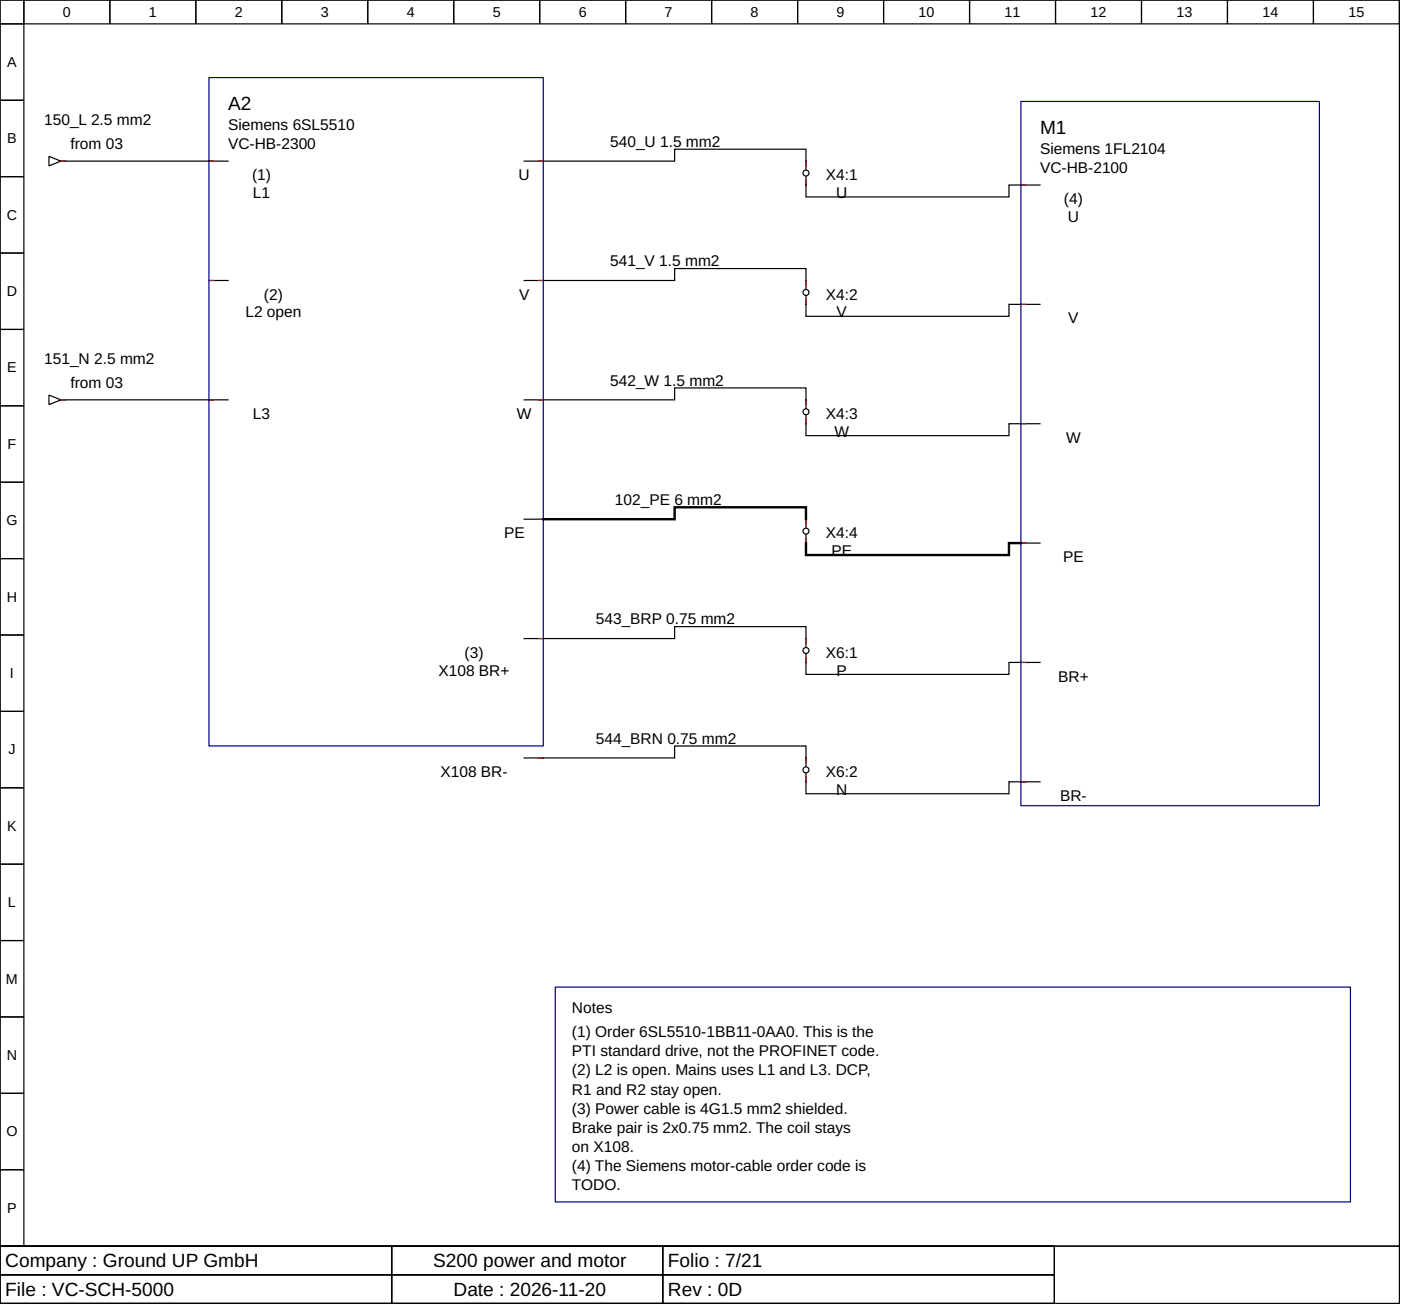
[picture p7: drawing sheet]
<svg xmlns="http://www.w3.org/2000/svg" width="310mm" height="289mm" viewBox="0 0 310 289" stroke-linecap="round" stroke-linejoin="round" font-family="sans-serif">
<g fill="none" stroke="#000" stroke-width=".26">
<path d="M0 0h310.1v276.2h-310.1zM0 0h5.3v5.3h-5.3zM0 5.3h5.3v16.9h-5.3zM5.3 0h19v5.3h-19zM24.3 0h19.1v5.3h-19.1zM43.4 0h19v5.3h-19zM62.4 0h19.1v5.3h-19.1zM81.5 0h19v5.3h-19zM100.5 0h19.1v5.3h-19.1zM119.6 0h19v5.3h-19zM138.6 0h19.1v5.3h-19.1zM157.7 0h19v5.3h-19z"/>
<path d="M176.7 0h19.1v5.3h-19.1zM195.8 0h19v5.3h-19zM214.8 0h19.1v5.3h-19.1zM233.9 0h19v5.3h-19zM252.9 0h19.1v5.3h-19.1zM272 0h19v5.3h-19zM291 0h19.1v5.3h-19.1zM0 22.2h5.3v17h-5.3zM0 39.2h5.3v16.9h-5.3zM10.8 34.7l2.7 1-2.7 1.1zM13.5 35.7h.8M14.6 35.7h35.9"/>
<path d="M116.2 35.7h33.3v-2.6h29.1v4.5M178.6 39.2v4.5h45v-2.7h6.9M0 56.1h5.3v16.9h-5.3zM0 73h5.3v17h-5.3zM46.3 62.2h4.2M116.2 62.2h33.3v-2.7h29.1v4.5M178.6 65.6v4.5h45v-2.6h6.9M0 90h5.3v16.9h-5.3zM10.8 87.6l2.7 1-2.7 1.1zM13.5 88.6h.8M14.6 88.6h35.9M116.2 88.6h33.3v-2.6h29.1v4.5"/>
<path d="M178.6 92.1v4.5h45v-2.7h6.9M0 106.9h5.3v16.9h-5.3zM116.2 115.1h4.2M178.6 115.1v1.8M178.6 118.5v1.9M0 123.8h5.3v17h-5.3zM226.2 120.4h4.3M0 140.8h5.3v16.9h-5.3zM0 157.7h5.3v16.9h-5.3zM116.2 141.6h33.3v-2.7h29.1v4.5M178.6 145v4.5h45v-2.7h6.9M0 174.6h5.3v17h-5.3z"/>
<path d="M116.2 168h33.3v-2.6h29.1v4.5M178.6 171.4v4.5h45v-2.6h6.9M0 191.6h5.3v16.9h-5.3zM0 208.5h5.3v16.9h-5.3zM0 225.4h5.3v17h-5.3zM0 242.4h5.3v16.9h-5.3zM0 259.3h5.3v16.9h-5.3zM0 276.2h310.1v12.7h-310.1zM0 276.2h86.8v6.4h-86.8zM86.8 276.2h60v6.4h-60zM146.8 276.2h86.8v6.4h-86.8zM0 282.6h86.8v6.3h-86.8z"/>
<path d="M86.8 282.6h60v6.3h-60zM146.8 282.6h86.8v6.3h-86.8z"/>
<circle cx="178.6" cy="38.4" r=".66"/>
<circle cx="178.6" cy="64.8" r=".66"/>
<circle cx="178.6" cy="91.3" r=".66"/>
<circle cx="178.6" cy="117.7" r=".66"/>
<circle cx="178.6" cy="144.2" r=".66"/>
<circle cx="178.6" cy="170.7" r=".66"/>
</g>
<path d="M46.3 17.2h74.1v148.2h-74.1zM226.2 22.5h66.2v156.1h-66.2zM123 218.8h176.2v47.6h-176.2z" fill="none" stroke="#000080" stroke-width=".26"/>
<g fill="none" stroke="#f00" stroke-width=".26">
<path d="M13.5 35.7h1.1M46.3 35.7h1.1M119.3 35.7h1.1M178.6 35.7v1.1M178.6 40v1M226.2 41h1.1M46.3 62.2h1.1M119.3 62.2h1.1M178.6 62.2v1M178.6 66.4v1.1M226.2 67.5h1.1M13.5 88.6h1.1"/>
<path d="M46.3 88.6h1.1M119.3 88.6h1.1M178.6 88.6v1.1M178.6 92.9v1M226.2 93.9h1.1M119.3 115.1h1.1M178.6 115.1v1.1M178.6 119.3v1.1M226.2 120.4h1.1M119.3 141.6h1.1M178.6 141.6v1M178.6 145.8v1"/>
<path d="M226.2 146.8h1.1M119.3 168h1.1M178.6 168v1.1M178.6 172.2v1.1M226.2 173.3h1.1"/>
</g>
<g fill="none" stroke="#00f" stroke-width=".26">
<path d="M14.6 35.7h.1M46.3 35.7h.1M120.4 35.7h.1M178.6 35.7h.1M178.6 41h.1M226.2 41h.1M46.3 62.2h.1M120.4 62.2h.1M178.6 62.2h.1M178.6 67.5h.1M226.2 67.5h.1M14.6 88.6h.1"/>
<path d="M46.3 88.6h.1M120.4 88.6h.1M178.6 88.6h.1M178.6 93.9h.1M226.2 93.9h.1M120.4 115.1h.1M178.6 115.1h.1M178.6 120.4h.1M226.2 120.4h.1M120.4 141.6h.1M178.6 141.6h.1M178.6 146.8h.1"/>
<path d="M226.2 146.8h.1M120.4 168h.1M178.6 168h.1M178.6 173.3h.1M226.2 173.3h.1"/>
</g>
<path d="M120.4 115.1h29.1v-2.7h29.1v2.7M178.6 120.4v2.6h45v-2.6h2.6" fill="none" stroke="#000" stroke-width=".53"/>
<g font-size="4.2">
<text x="50.5" y="24.3">A2</text>
<text x="230.5" y="29.6">M1</text>
<text x="1.2" y="280.9">Company : Ground UP GmbH</text>
<text x="96" y="280.9">S200 power and motor</text>
<text x="148" y="280.9">Folio : 7/21</text>
<text x="1.2" y="287.2">File : VC-SCH-5000</text>
<text x="100.5" y="287.2">Date : 2026-11-20</text>
<text x="148" y="287.2">Rev : 0D</text>
</g>
<g font-size="3.4">
<text x="9.8" y="27.8">150_L 2.5 mm2</text>
<text x="50.5" y="28.8">Siemens 6SL5510</text>
<text x="15.6" y="33.1">from 03</text>
<text x="50.5" y="33.1">VC-HB-2300</text>
<text x="135.2" y="32.5">540_U 1.5 mm2</text>
<text x="230.5" y="34.1">Siemens 1FL2104</text>
<text x="55.8" y="40">(1)</text>
<text x="114.9" y="40">U</text>
<text x="183" y="40">X4:1</text>
<text x="230.5" y="38.4">VC-HB-2100</text>
<text x="56" y="43.9">L1</text>
<text x="185.3" y="43.9">U</text>
<text x="235.8" y="45.2">(4)</text>
<text x="236.6" y="49.2">U</text>
<text x="135.2" y="59">541_V 1.5 mm2</text>
<text x="54.4" y="70.4">L2 open</text>
<text x="58.5" y="66.4">(2)</text>
<text x="115" y="66.4">V</text>
<text x="183" y="66.4">X4:2</text>
<text x="185.4" y="70.4">V</text>
<text x="236.7" y="71.7">V</text>
<text x="9.8" y="80.7">151_N 2.5 mm2</text>
<text x="15.6" y="86">from 03</text>
<text x="135.2" y="85.5">542_W 1.5 mm2</text>
<text x="56" y="92.9">L3</text>
<text x="114.5" y="92.9">W</text>
<text x="183" y="92.9">X4:3</text>
<text x="184.9" y="96.8">W</text>
<text x="236.2" y="98.2">W</text>
<text x="136.3" y="111.9">102_PE 6 mm2</text>
<text x="111.7" y="119.3">PE</text>
<text x="183" y="119.3">X4:4</text>
<text x="184.2" y="123.3">PE</text>
<text x="235.6" y="124.6">PE</text>
<text x="132" y="138.4">543_BRP 0.75 mm2</text>
<text x="97.2" y="149.8">X108 BR+</text>
<text x="102.9" y="145.8">(3)</text>
<text x="183" y="145.8">X6:1</text>
<text x="185.4" y="149.8">P</text>
<text x="234.5" y="151.1">BR+</text>
<text x="132" y="164.8">544_BRN 0.75 mm2</text>
<text x="97.6" y="172.2">X108 BR-</text>
<text x="183" y="172.2">X6:2</text>
<text x="185.3" y="176.2">N</text>
<text x="234.9" y="177.5">BR-</text>
<text x="126.7" y="224.6">Notes</text>
<text x="126.7" y="229.9">(1) Order 6SL5510-1BB11-0AA0. This is the</text>
<text x="126.7" y="234.2">PTI standard drive, not the PROFINET code.</text>
<text x="126.7" y="238.4">(2) L2 is open. Mains uses L1 and L3. DCP,</text>
<text x="126.7" y="242.6">R1 and R2 stay open.</text>
<text x="126.7" y="246.9">(3) Power cable is 4G1.5 mm2 shielded.</text>
<text x="126.7" y="251.1">Brake pair is 2x0.75 mm2. The coil stays</text>
<text x="126.7" y="255.3">on X108.</text>
<text x="126.7" y="259.6">(4) The Siemens motor-cable order code is</text>
<text x="126.7" y="263.8">TODO.</text>
</g>
<g font-size="3.2">
<text x="13.9" y="3.7">0</text>
<text x="33" y="3.7">1</text>
<text x="52" y="3.7">2</text>
<text x="71.1" y="3.7">3</text>
<text x="90.1" y="3.7">4</text>
<text x="109.2" y="3.7">5</text>
<text x="128.2" y="3.7">6</text>
<text x="147.3" y="3.7">7</text>
<text x="166.3" y="3.7">8</text>
<text x="185.4" y="3.7">9</text>
<text x="203.6" y="3.7">10</text>
<text x="222.6" y="3.7">11</text>
<text x="241.7" y="3.7">12</text>
<text x="260.7" y="3.7">13</text>
<text x="279.8" y="3.7">14</text>
<text x="298.8" y="3.7">15</text>
<text x="1.6" y="14.8">A</text>
<text x="1.6" y="31.8">B</text>
<text x="1.5" y="48.7">C</text>
<text x="1.5" y="65.6">D</text>
<text x="1.6" y="82.6">E</text>
<text x="1.7" y="99.5">F</text>
<text x="1.4" y="116.4">G</text>
<text x="1.5" y="133.3">H</text>
<text x="2.2" y="150.3">I</text>
<text x="1.9" y="167.2">J</text>
<text x="1.6" y="184.2">K</text>
<text x="1.8" y="201.1">L</text>
<text x="1.3" y="218">M</text>
<text x="1.5" y="234.9">N</text>
<text x="1.4" y="251.9">O</text>
<text x="1.6" y="268.8">P</text>
</g>
</svg>
